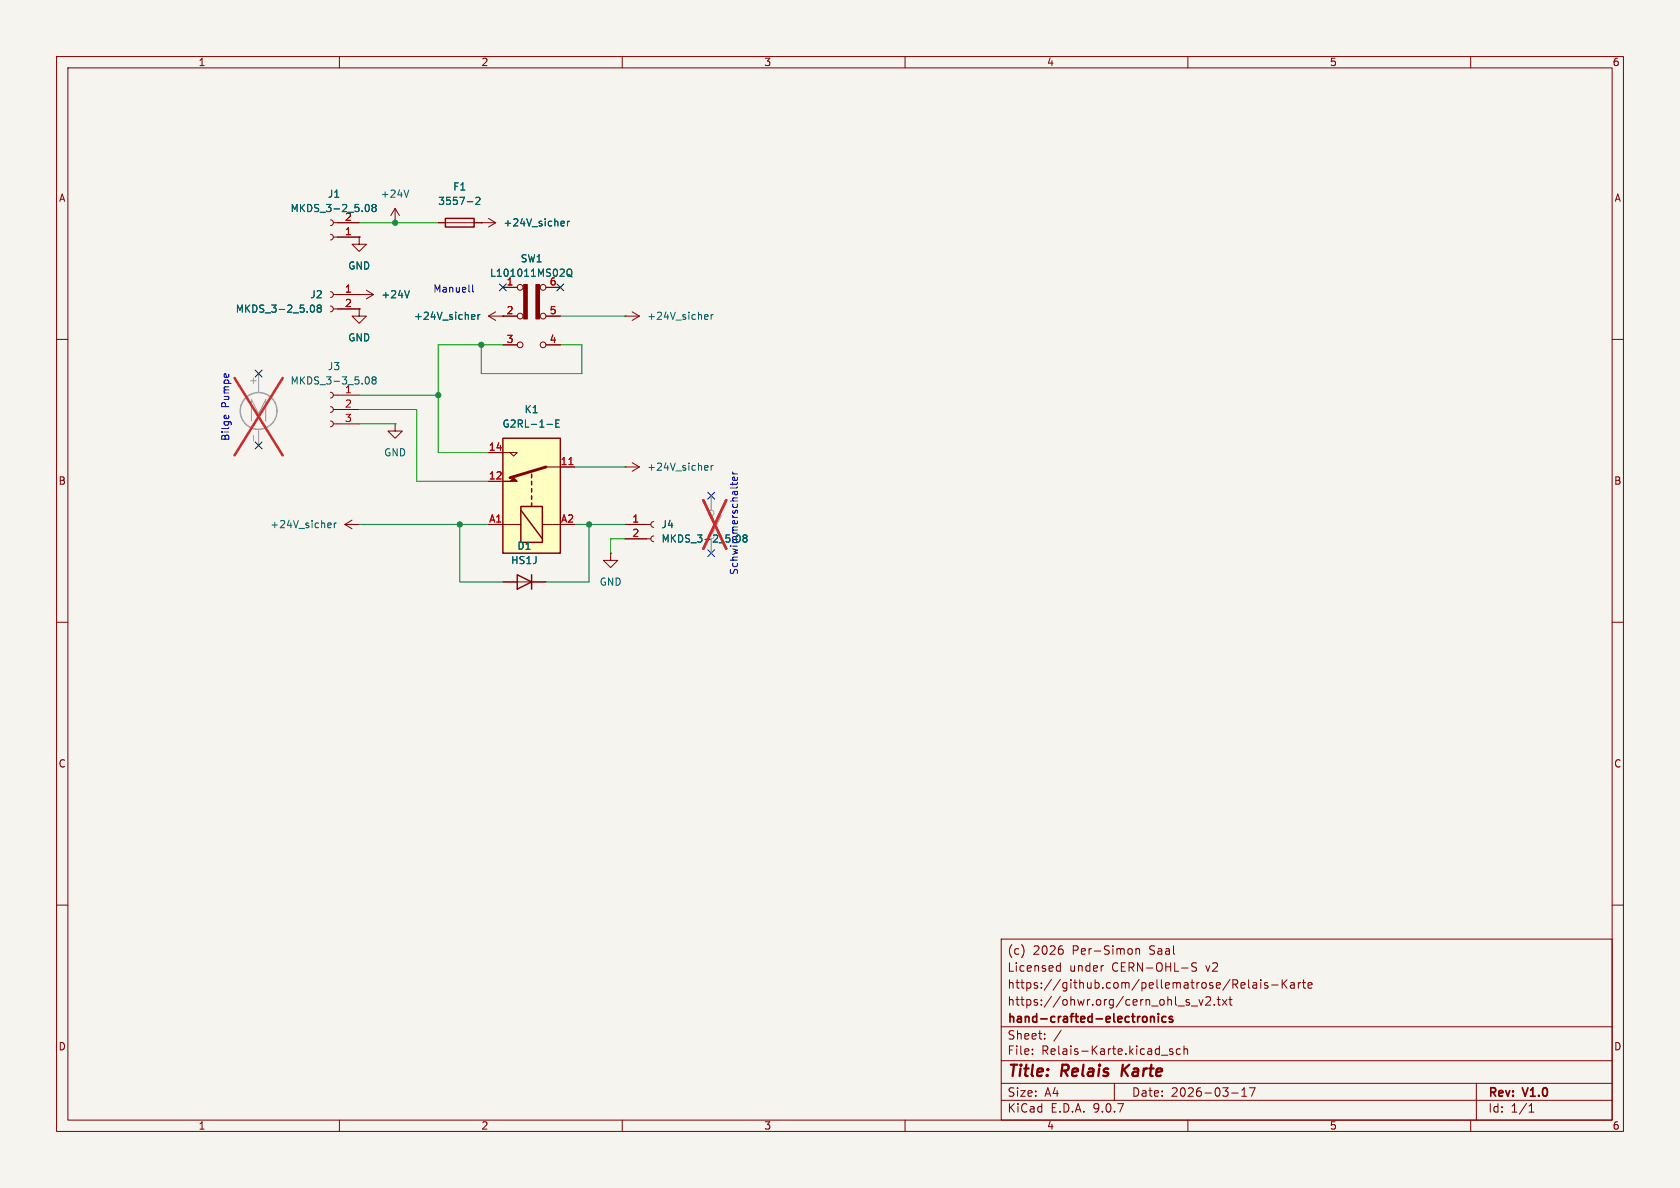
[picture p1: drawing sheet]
(kicad_sch
 (version 20250114)
 (generator "eeschema")
 (generator_version "9.0")
 (paper "A4")
 (title_block
  (title "Relais Karte")
  (date "2026-03-17")
  (rev "V1.0")
  (company "hand-crafted-electronics")
  (comment 1 "https://ohwr.org/cern_ohl_s_v2.txt")
  (comment 2 "https://github.com/pellematrose/Relais-Karte")
  (comment 3 "Licensed under CERN-OHL-S v2")
  (comment 4 "(c) 2026 Per-Simon Saal"))
 (lib_symbols
  (symbol "SW_SPST_2"
   (pin_numbers (hide yes))
   (pin_names
    (offset 0) (hide yes)) (exclude_from_sim no) (in_bom yes) (on_board yes)
   (property "Reference" "SW" (at 0 3.175 0) (effects (font (size 1.27 1.27))))
   (property "Value" "SW_SPST" (at 0 -2.54 0) (effects (font (size 1.27 1.27))))
   (property "Footprint" "" (at 0 0 0) (effects (font (size 1.27 1.27)) (hide yes)))
   (property "Datasheet" "~" (at 0 0 0) (effects (font (size 1.27 1.27)) (hide yes)))
   (property "Description" "Single Pole Single Throw (SPST) switch" (at 0 0 0) (effects (font (size 1.27 1.27)) (hide yes)))
   (symbol "SW_SPST_2_0_0"
    (circle (center -2.032 0) (radius 0.508) (stroke (width 0) (type default)) (fill (type none)))
    (polyline (pts (xy -1.524 0.254) (xy 1.524 1.778)) (stroke (width 0) (type default)) (fill (type none)))
    (circle (center 2.032 0) (radius 0.508) (stroke (width 0) (type default)) (fill (type none))))
   (symbol "SW_SPST_2_1_1"
    (pin passive line (at -5.08 0 0) (length 2.54) (name "A" (effects (font (size 1.27 1.27)))) (number "1" (effects (font (size 1.27 1.27)))))
    (pin passive line (at 5.08 0 180) (length 2.54) (name "B" (effects (font (size 1.27 1.27)))) (number "2" (effects (font (size 1.27 1.27))))))
   (embedded_fonts no))
  (symbol "Symbols:+24V"
   (power)
   (pin_numbers (hide yes))
   (pin_names
    (offset 0) (hide yes)) (exclude_from_sim no) (in_bom yes) (on_board yes)
   (property "Reference" "#PWR" (at 0 -3.81 0) (effects (font (size 1.27 1.27)) (hide yes)))
   (property "Value" "+24V" (at 0 3.556 0) (effects (font (size 1.27 1.27))))
   (property "Footprint" "" (at 0 0 0) (effects (font (size 1.27 1.27)) (hide yes)))
   (property "Datasheet" "" (at 0 0 0) (effects (font (size 1.27 1.27)) (hide yes)))
   (property "Description" "Power symbol creates a global label with name \"+24V\"" (at 0 0 0) (effects (font (size 1.27 1.27)) (hide yes)))
   (symbol "+24V_0_1"
    (polyline (pts (xy -0.762 1.27) (xy 0 2.54)) (stroke (width 0) (type default)) (fill (type none)))
    (polyline (pts (xy 0 2.54) (xy 0.762 1.27)) (stroke (width 0) (type default)) (fill (type none)))
    (polyline (pts (xy 0 0) (xy 0 2.54)) (stroke (width 0) (type default)) (fill (type none))))
   (symbol "+24V_1_1"
    (pin power_in line (at 0 0 90) (length 0) (name "~" (effects (font (size 1.27 1.27)))) (number "1" (effects (font (size 1.27 1.27))))))
   (embedded_fonts no))
  (symbol "Symbols:D_HS1J"
   (pin_numbers (hide yes))
   (pin_names
    (offset 1.016) (hide yes)) (exclude_from_sim no) (in_bom yes) (on_board yes)
   (property "Reference" "D" (at 0 2.54 0) (effects (font (size 1.27 1.27))))
   (property "Value" "HS1J" (at 0 -2.54 0) (effects (font (size 1.27 1.27))))
   (property "Footprint" "_PS_LIB_PCB:D_SMA" (at 0 0 0) (effects (font (size 1.27 1.27)) (hide yes)))
   (property "Datasheet" "https://services.taiwansemi.com/storage/resources/datasheet/HS1A%20SERIES_M2401.pdf" (at 0 0 0) (effects (font (size 1.27 1.27)) (hide yes)))
   (property "Description" "Diode" (at 0 0 0) (effects (font (size 1.27 1.27)) (hide yes)))
   (property "Sim.Device" "D" (at 0 0 0) (effects (font (size 1.27 1.27)) (hide yes)))
   (property "Sim.Pins" "1=K 2=A" (at 0 0 0) (effects (font (size 1.27 1.27)) (hide yes)))
   (property "Digikey" "1801-HS1JCT-ND" (at 0 0 0) (effects (font (size 1.27 1.27)) (hide yes)))
   (symbol "D_HS1J_0_1"
    (polyline (pts (xy -1.27 1.27) (xy -1.27 -1.27)) (stroke (width 0.254) (type default)) (fill (type none)))
    (polyline (pts (xy 1.27 1.27) (xy 1.27 -1.27) (xy -1.27 0) (xy 1.27 1.27)) (stroke (width 0.254) (type default)) (fill (type none)))
    (polyline (pts (xy 1.27 0) (xy -1.27 0)) (stroke (width 0) (type default)) (fill (type none))))
   (symbol "D_HS1J_1_1"
    (pin passive line (at -3.81 0 0) (length 2.54) (name "K" (effects (font (size 1.27 1.27)))) (number "1" (effects (font (size 1.27 1.27)))))
    (pin passive line (at 3.81 0 180) (length 2.54) (name "A" (effects (font (size 1.27 1.27)))) (number "2" (effects (font (size 1.27 1.27))))))
   (embedded_fonts no))
  (symbol "Symbols:Fuseholder ATOF 287"
   (pin_numbers (hide yes))
   (pin_names
    (offset 0) (hide yes)) (exclude_from_sim no) (in_bom yes) (on_board yes)
   (property "Reference" "F" (at 2.032 0 90) (effects (font (size 1.27 1.27))))
   (property "Value" "3557-2" (at -1.905 0 90) (effects (font (size 1.27 1.27))))
   (property "Footprint" "_PS_LIB_CON:Fuse Holder Littelfuse ATOF 287" (at -1.778 0 90) (effects (font (size 1.27 1.27)) (hide yes)))
   (property "Datasheet" "https://www.keyelco.com/userAssets/file/K75p47.pdf" (at 0 0 0) (effects (font (size 1.27 1.27)) (hide yes)))
   (property "Description" "Fuse" (at 0 0 0) (effects (font (size 1.27 1.27)) (hide yes)))
   (property "Digikey" "36-3557-2-ND" (at 0 0 0) (effects (font (size 1.27 1.27)) (hide yes)))
   (symbol "Fuseholder ATOF 287_0_1"
    (rectangle (start -0.762 -2.54) (end 0.762 2.54) (stroke (width 0.254) (type default)) (fill (type none)))
    (polyline (pts (xy 0 2.54) (xy 0 -2.54)) (stroke (width 0) (type default)) (fill (type none))))
   (symbol "Fuseholder ATOF 287_1_1"
    (pin passive line (at 0 3.81 270) (length 1.27) (name "~" (effects (font (size 1.27 1.27)))) (number "1" (effects (font (size 1.27 1.27)))))
    (pin passive line (at 0 -3.81 90) (length 1.27) (name "~" (effects (font (size 1.27 1.27)))) (number "2" (effects (font (size 1.27 1.27))))))
   (embedded_fonts no))
  (symbol "Symbols:G2RL-1-E" (exclude_from_sim no) (in_bom yes) (on_board yes)
   (property "Reference" "K" (at 11.43 3.81 0) (effects (font (size 1.27 1.27)) (justify left)))
   (property "Value" "G2RL-1-E" (at 11.43 1.27 0) (effects (font (size 1.27 1.27)) (justify left)))
   (property "Footprint" "_PS_LIB_PCB:Relay_SPDT_Omron_G2RL-1-E" (at 11.43 -1.27 0) (effects (font (size 1.27 1.27)) (justify left) (hide yes)))
   (property "Datasheet" "https://omronfs.omron.com/en_US/ecb/products/pdf/en-g2rl.pdf" (at 0 0 0) (effects (font (size 1.27 1.27)) (hide yes)))
   (property "Description" "General Purpose Low Profile Relay SPDT Through Hole High Capacity, Omron G2RL series, 16A 250VAC" (at 0 0 0) (effects (font (size 1.27 1.27)) (hide yes)))
   (property "Digikey" "Z2835-ND" (at 0 0 0) (effects (font (size 1.27 1.27)) (hide yes)))
   (symbol "G2RL-1-E_0_0"
    (polyline (pts (xy 7.62 5.08) (xy 7.62 2.54) (xy 6.985 3.175) (xy 7.62 3.81)) (stroke (width 0) (type default)) (fill (type none))))
   (symbol "G2RL-1-E_0_1"
    (rectangle (start -10.16 5.08) (end 10.16 -5.08) (stroke (width 0.254) (type default)) (fill (type background)))
    (rectangle (start -8.255 1.905) (end -1.905 -1.905) (stroke (width 0.254) (type default)) (fill (type none)))
    (polyline (pts (xy -7.62 -1.905) (xy -2.54 1.905)) (stroke (width 0.254) (type default)) (fill (type none)))
    (polyline (pts (xy -5.08 5.08) (xy -5.08 1.905)) (stroke (width 0) (type default)) (fill (type none)))
    (polyline (pts (xy -5.08 -5.08) (xy -5.08 -1.905)) (stroke (width 0) (type default)) (fill (type none)))
    (polyline (pts (xy -1.905 0) (xy -1.27 0)) (stroke (width 0.254) (type default)) (fill (type none)))
    (polyline (pts (xy -0.635 0) (xy 0 0)) (stroke (width 0.254) (type default)) (fill (type none)))
    (polyline (pts (xy 0.635 0) (xy 1.27 0)) (stroke (width 0.254) (type default)) (fill (type none)))
    (polyline (pts (xy 1.905 0) (xy 2.54 0)) (stroke (width 0.254) (type default)) (fill (type none)))
    (polyline (pts (xy 2.54 5.08) (xy 2.54 2.54) (xy 3.175 3.175) (xy 2.54 3.81)) (stroke (width 0) (type default)) (fill (type outline)))
    (polyline (pts (xy 3.175 0) (xy 3.81 0)) (stroke (width 0.254) (type default)) (fill (type none)))
    (polyline (pts (xy 5.08 -2.54) (xy 3.175 3.81)) (stroke (width 0.508) (type default)) (fill (type none)))
    (polyline (pts (xy 5.08 -2.54) (xy 5.08 -5.08)) (stroke (width 0) (type default)) (fill (type none))))
   (symbol "G2RL-1-E_1_1"
    (pin passive line (at -5.08 7.62 270) (length 2.54) (name "~" (effects (font (size 1.27 1.27)))) (number "A1" (effects (font (size 1.27 1.27)))))
    (pin passive line (at -5.08 -7.62 90) (length 2.54) (name "~" (effects (font (size 1.27 1.27)))) (number "A2" (effects (font (size 1.27 1.27)))))
    (pin passive line (at 2.54 7.62 270) (length 2.54) (name "~" (effects (font (size 1.27 1.27)))) (number "12" (effects (font (size 1.27 1.27)))))
    (pin passive line (at 5.08 -7.62 90) (length 2.54) (name "~" (effects (font (size 1.27 1.27)))) (number "11" (effects (font (size 1.27 1.27)))))
    (pin passive line (at 7.62 7.62 270) (length 2.54) (name "~" (effects (font (size 1.27 1.27)))) (number "14" (effects (font (size 1.27 1.27))))))
   (embedded_fonts no))
  (symbol "Symbols:GND"
   (power)
   (pin_numbers (hide yes))
   (pin_names
    (offset 0) (hide yes)) (exclude_from_sim no) (in_bom yes) (on_board yes)
   (property "Reference" "#PWR" (at 0 -6.35 0) (effects (font (size 1.27 1.27)) (hide yes)))
   (property "Value" "GND" (at 0 -3.81 0) (effects (font (size 1.27 1.27))))
   (property "Footprint" "" (at 0 0 0) (effects (font (size 1.27 1.27)) (hide yes)))
   (property "Datasheet" "" (at 0 0 0) (effects (font (size 1.27 1.27)) (hide yes)))
   (property "Description" "Power symbol creates a global label with name \"GND\" , ground" (at 0 0 0) (effects (font (size 1.27 1.27)) (hide yes)))
   (symbol "GND_0_1"
    (polyline (pts (xy 0 0) (xy 0 -1.27) (xy 1.27 -1.27) (xy 0 -2.54) (xy -1.27 -1.27) (xy 0 -1.27)) (stroke (width 0) (type default)) (fill (type none))))
   (symbol "GND_1_1"
    (pin power_in line (at 0 0 270) (length 0) (name "~" (effects (font (size 1.27 1.27)))) (number "1" (effects (font (size 1.27 1.27))))))
   (embedded_fonts no))
  (symbol "Symbols:MKDS_3-2_5.08"
   (pin_names
    (offset 1.016) (hide yes)) (exclude_from_sim no) (in_bom yes) (on_board yes)
   (property "Reference" "J" (at 0 2.54 0) (effects (font (size 1.27 1.27))))
   (property "Value" "MKDS_3-2_5.08" (at 0 -5.08 0) (effects (font (size 1.27 1.27))))
   (property "Footprint" "_PS_LIB_CON:MKDS_3_2_508" (at 0 0 0) (effects (font (size 1.27 1.27)) (hide yes)))
   (property "Datasheet" "https://product-download.phoenixcontact.com/2848324?response-content-disposition=inline;%20filename%3D%221711725_04_de_00.pdf%22&Expires=1774048874&Signature=iFyT5B3-womW6lKjp5XGzWeua--BUis2SV37lsN3fOwrxLgEMLrA23TCmt7nlwi7ykr87Ps5xEHVs57OHbg5HRkkk59gv3io6WeBmuQRAZV6weoNLPtYcPQeNLn5aF1XU7IeUHNLEPTX941vJscEzGtP~Ohp3b7MZL1cCDfW5h5gjoo-aowUyONotC1zxuNCCh7kpnCXrhsvQVzKOYEZP~kIA8L3KVBHTrZZ6dlP381ao0AsK~O514~kd4FiCUoDK9G-yYP6HXF56mm67ftfuCnE63yGKMlMc9a1CFPGwdcLvfi1mXo0DWzryEcO6ogvtp8cLC18eKrYcvQZf0Ukdg__&Key-Pair-Id=K1I2N54A7B0GD" (at 0 0 0) (effects (font (size 1.27 1.27)) (hide yes)))
   (property "Description" "Leiterplattenklemme, Wellenlötung, Schrauban- schluss mit Zughülse" (at 0 0 0) (effects (font (size 1.27 1.27)) (hide yes)))
   (property "Digikey" "277-1027-ND" (at 0 0 0) (effects (font (size 1.27 1.27)) (hide yes)))
   (symbol "MKDS_3-2_5.08_1_1"
    (polyline (pts (xy -1.27 0) (xy -0.508 0)) (stroke (width 0.1524) (type default)) (fill (type none)))
    (polyline (pts (xy -1.27 -2.54) (xy -0.508 -2.54)) (stroke (width 0.1524) (type default)) (fill (type none)))
    (arc (start 0 -0.508) (mid -0.5058 0) (end 0 0.508) (stroke (width 0.1524) (type default)) (fill (type none)))
    (arc (start 0 -3.048) (mid -0.5058 -2.54) (end 0 -2.032) (stroke (width 0.1524) (type default)) (fill (type none)))
    (pin passive line (at -5.08 0 0) (length 3.81) (name "Pin_1" (effects (font (size 1.27 1.27)))) (number "1" (effects (font (size 1.27 1.27)))))
    (pin passive line (at -5.08 -2.54 0) (length 3.81) (name "Pin_2" (effects (font (size 1.27 1.27)))) (number "2" (effects (font (size 1.27 1.27))))))
   (embedded_fonts no))
  (symbol "Symbols:MKDS_3-3_5.08"
   (pin_names
    (offset 1.016) (hide yes)) (exclude_from_sim no) (in_bom yes) (on_board yes)
   (property "Reference" "J" (at 0 5.08 0) (effects (font (size 1.27 1.27))))
   (property "Value" "MKDS_3-3_5.08" (at 0 -5.08 0) (effects (font (size 1.27 1.27))))
   (property "Footprint" "_PS_LIB_CON:MKDS_3_3_508" (at 0 0 0) (effects (font (size 1.27 1.27)) (hide yes)))
   (property "Datasheet" "https://www.phoenixcontact.com/en-us/products/printed-circuit-board-terminal-mkds-3-3-508-1711738?type=pdf" (at 0 0 0) (effects (font (size 1.27 1.27)) (hide yes)))
   (property "Description" "Leiterplattenklemme, Wellenlötung, Schrauban- schluss mit Zughülse" (at 0 0 0) (effects (font (size 1.27 1.27)) (hide yes)))
   (property "Digikey" "277-1028-ND" (at 0 0 0) (effects (font (size 1.27 1.27)) (hide yes)))
   (symbol "MKDS_3-3_5.08_1_1"
    (polyline (pts (xy -1.27 2.54) (xy -0.508 2.54)) (stroke (width 0.1524) (type default)) (fill (type none)))
    (polyline (pts (xy -1.27 0) (xy -0.508 0)) (stroke (width 0.1524) (type default)) (fill (type none)))
    (polyline (pts (xy -1.27 -2.54) (xy -0.508 -2.54)) (stroke (width 0.1524) (type default)) (fill (type none)))
    (arc (start 0 2.032) (mid -0.5058 2.54) (end 0 3.048) (stroke (width 0.1524) (type default)) (fill (type none)))
    (arc (start 0 -0.508) (mid -0.5058 0) (end 0 0.508) (stroke (width 0.1524) (type default)) (fill (type none)))
    (arc (start 0 -3.048) (mid -0.5058 -2.54) (end 0 -2.032) (stroke (width 0.1524) (type default)) (fill (type none)))
    (pin passive line (at -5.08 2.54 0) (length 3.81) (name "Pin_1" (effects (font (size 1.27 1.27)))) (number "1" (effects (font (size 1.27 1.27)))))
    (pin passive line (at -5.08 0 0) (length 3.81) (name "Pin_2" (effects (font (size 1.27 1.27)))) (number "2" (effects (font (size 1.27 1.27)))))
    (pin passive line (at -5.08 -2.54 0) (length 3.81) (name "Pin_3" (effects (font (size 1.27 1.27)))) (number "3" (effects (font (size 1.27 1.27))))))
   (embedded_fonts no))
  (symbol "Symbols:Motor_DC"
   (pin_numbers (hide yes))
   (pin_names
    (offset 0)) (exclude_from_sim no) (in_bom yes) (on_board yes)
   (property "Reference" "M" (at 2.54 2.54 0) (effects (font (size 1.27 1.27)) (justify left)))
   (property "Value" "Motor_DC" (at 2.54 -5.08 0) (effects (font (size 1.27 1.27)) (justify left top)))
   (property "Footprint" "" (at 0 -2.286 0) (effects (font (size 1.27 1.27)) (hide yes)))
   (property "Datasheet" "~" (at 0 -2.286 0) (effects (font (size 1.27 1.27)) (hide yes)))
   (property "Description" "DC Motor" (at 0 0 0) (effects (font (size 1.27 1.27)) (hide yes)))
   (symbol "Motor_DC_0_0"
    (polyline (pts (xy -1.27 -3.302) (xy -1.27 0.508) (xy 0 -2.032) (xy 1.27 0.508) (xy 1.27 -3.302)) (stroke (width 0) (type default)) (fill (type none))))
   (symbol "Motor_DC_0_1"
    (polyline (pts (xy 0 2.032) (xy 0 2.54)) (stroke (width 0) (type default)) (fill (type none)))
    (polyline (pts (xy 0 1.7272) (xy 0 2.0828)) (stroke (width 0) (type default)) (fill (type none)))
    (circle (center 0 -1.524) (radius 3.2512) (stroke (width 0.254) (type default)) (fill (type none)))
    (polyline (pts (xy 0 -4.7752) (xy 0 -5.1816)) (stroke (width 0) (type default)) (fill (type none)))
    (polyline (pts (xy 0 -7.62) (xy 0 -7.112)) (stroke (width 0) (type default)) (fill (type none))))
   (symbol "Motor_DC_1_1"
    (pin passive line (at 0 5.08 270) (length 2.54) (name "+" (effects (font (size 1.27 1.27)))) (number "1" (effects (font (size 1.27 1.27)))))
    (pin passive line (at 0 -7.62 90) (length 2.54) (name "-" (effects (font (size 1.27 1.27)))) (number "2" (effects (font (size 1.27 1.27))))))
   (embedded_fonts no))
  (symbol "Symbols:SW_Slide_DPDT_L101011MS02Q"
   (pin_names
    (offset 0) (hide yes)) (exclude_from_sim no) (in_bom yes) (on_board yes)
   (property "Reference" "SW" (at 0 6.858 0) (effects (font (size 1.27 1.27))))
   (property "Value" "L101011MS02Q" (at 0 -8.128 0) (effects (font (size 1.27 1.27))))
   (property "Footprint" "_PS_LIB_MECH:L10101_Schiebeschalter" (at 13.97 5.08 0) (effects (font (size 1.27 1.27)) (hide yes)))
   (property "Datasheet" "https://www.ckswitches.com/media/1423/l.pdf" (at 0 0 0) (effects (font (size 1.27 1.27)) (hide yes)))
   (property "Description" "Slide Switch, dual pole double throw" (at 0 0 0) (effects (font (size 1.27 1.27)) (hide yes)))
   (property "Digikey" "CKC5106-ND" (at 0 0 0) (effects (font (size 1.27 1.27)) (hide yes)))
   (symbol "SW_Slide_DPDT_L101011MS02Q_0_0"
    (circle (center -2.032 5.08) (radius 0.508) (stroke (width 0) (type default)) (fill (type none)))
    (circle (center -2.032 -5.08) (radius 0.508) (stroke (width 0) (type default)) (fill (type none)))
    (circle (center 2.032 0) (radius 0.508) (stroke (width 0) (type default)) (fill (type none)))
    (circle (center 2.032 -5.08) (radius 0.508) (stroke (width 0) (type default)) (fill (type none))))
   (symbol "SW_Slide_DPDT_L101011MS02Q_0_1"
    (circle (center -2.032 0) (radius 0.508) (stroke (width 0) (type default)) (fill (type none)))
    (circle (center 2.032 5.08) (radius 0.508) (stroke (width 0) (type default)) (fill (type none))))
   (symbol "SW_Slide_DPDT_L101011MS02Q_1_1"
    (rectangle (start -1.397 5.588) (end -0.762 -0.508) (stroke (width 0) (type default)) (fill (type outline)))
    (rectangle (start 0.762 5.588) (end 1.397 -0.508) (stroke (width 0) (type default)) (fill (type outline)))
    (pin passive line (at -5.08 5.08 0) (length 2.54) (name "A" (effects (font (size 1.27 1.27)))) (number "1" (effects (font (size 1.27 1.27)))))
    (pin passive line (at -5.08 0 0) (length 2.54) (name "B" (effects (font (size 1.27 1.27)))) (number "2" (effects (font (size 1.27 1.27)))))
    (pin passive line (at -5.08 -5.08 0) (length 2.54) (name "C" (effects (font (size 1.27 1.27)))) (number "3" (effects (font (size 1.27 1.27)))))
    (pin passive line (at 5.08 5.08 180) (length 2.54) (name "C" (effects (font (size 1.27 1.27)))) (number "6" (effects (font (size 1.27 1.27)))))
    (pin passive line (at 5.08 0 180) (length 2.54) (name "B" (effects (font (size 1.27 1.27)))) (number "5" (effects (font (size 1.27 1.27)))))
    (pin passive line (at 5.08 -5.08 180) (length 2.54) (name "A" (effects (font (size 1.27 1.27)))) (number "4" (effects (font (size 1.27 1.27))))))
   (embedded_fonts no)))
 (text "Bilge Pumpe"
  (exclude_from_sim no)
  (at 39.878 72.136 90)
  (effects (font (size 1.27 1.27))))
 (text "Manuell"
  (exclude_from_sim no)
  (at 80.264 51.308 0)
  (effects (font (size 1.27 1.27))))
 (text "Schwimmerschalter"
  (exclude_from_sim no)
  (at 129.794 92.71 90)
  (effects (font (size 1.27 1.27))))
 (junction
  (at 85.09 60.96)
  (diameter 0)
  (color 0 0 0 0))
 (junction
  (at 77.47 69.85)
  (diameter 0)
  (color 0 0 0 0))
 (junction
  (at 69.85 39.37)
  (diameter 0)
  (color 0 0 0 0))
 (junction
  (at 81.28 92.71)
  (diameter 0)
  (color 0 0 0 0))
 (junction
  (at 104.14 92.71)
  (diameter 0)
  (color 0 0 0 0))
 (no_connect
  (at 99.06 50.8))
 (no_connect
  (at 125.73 97.79))
 (no_connect
  (at 88.9 50.8))
 (no_connect
  (at 125.73 87.63))
 (no_connect
  (at 45.72 66.04))
 (no_connect
  (at 45.72 78.74))
 (wire
  (pts (xy 110.49 55.88) (xy 99.06 55.88))
  (stroke (width 0) (type default)))
 (wire
  (pts (xy 101.6 82.55) (xy 110.49 82.55))
  (stroke (width 0) (type default)))
 (wire
  (pts (xy 63.5 92.71) (xy 81.28 92.71))
  (stroke (width 0) (type default)))
 (wire
  (pts (xy 77.47 60.96) (xy 85.09 60.96))
  (stroke (width 0) (type default)))
 (wire
  (pts (xy 104.14 92.71) (xy 110.49 92.71))
  (stroke (width 0) (type default)))
 (wire
  (pts (xy 104.14 102.87) (xy 104.14 92.71))
  (stroke (width 0) (type default)))
 (wire
  (pts (xy 86.36 92.71) (xy 81.28 92.71))
  (stroke (width 0) (type default)))
 (wire
  (pts (xy 63.5 69.85) (xy 77.47 69.85))
  (stroke (width 0) (type default)))
 (wire
  (pts (xy 86.36 85.09) (xy 73.66 85.09))
  (stroke (width 0) (type default)))
 (wire
  (pts (xy 99.06 60.96) (xy 102.87 60.96))
  (stroke (width 0) (type default)))
 (wire
  (pts (xy 88.9 102.87) (xy 81.28 102.87))
  (stroke (width 0) (type default)))
 (wire
  (pts (xy 102.87 66.04) (xy 85.09 66.04))
  (stroke (width 0) (type default)))
 (wire
  (pts (xy 73.66 72.39) (xy 63.5 72.39))
  (stroke (width 0) (type default)))
 (wire
  (pts (xy 96.52 102.87) (xy 104.14 102.87))
  (stroke (width 0) (type default)))
 (wire
  (pts (xy 81.28 102.87) (xy 81.28 92.71))
  (stroke (width 0) (type default)))
 (wire
  (pts (xy 107.95 97.79) (xy 107.95 95.25))
  (stroke (width 0) (type default)))
 (wire
  (pts (xy 63.5 74.93) (xy 69.85 74.93))
  (stroke (width 0) (type default)))
 (wire
  (pts (xy 85.09 66.04) (xy 85.09 60.96))
  (stroke (width 0) (type default)))
 (wire
  (pts (xy 77.47 69.85) (xy 77.47 80.01))
  (stroke (width 0) (type default)))
 (wire
  (pts (xy 86.36 80.01) (xy 77.47 80.01))
  (stroke (width 0) (type default)))
 (wire
  (pts (xy 69.85 39.37) (xy 77.47 39.37))
  (stroke (width 0) (type default)))
 (wire
  (pts (xy 101.6 92.71) (xy 104.14 92.71))
  (stroke (width 0) (type default)))
 (wire
  (pts (xy 77.47 60.96) (xy 77.47 69.85))
  (stroke (width 0) (type default)))
 (wire
  (pts (xy 102.87 60.96) (xy 102.87 66.04))
  (stroke (width 0) (type default)))
 (wire
  (pts (xy 73.66 72.39) (xy 73.66 85.09))
  (stroke (width 0) (type default)))
 (wire
  (pts (xy 69.85 39.37) (xy 63.5 39.37))
  (stroke (width 0) (type default)))
 (wire
  (pts (xy 107.95 95.25) (xy 110.49 95.25))
  (stroke (width 0) (type default)))
 (wire
  (pts (xy 85.09 60.96) (xy 88.9 60.96))
  (stroke (width 0) (type default)))
 (symbol
  (lib_id "Symbols:+24V")
  (at 85.09 39.37 270)
  (mirror x)
  (unit 1)
  (exclude_from_sim no)
  (in_bom yes)
  (on_board yes)
  (dnp no)
  (fields_autoplaced yes)
  (property "Reference" "#PWR011" (at 81.28 39.37 0) (effects (font (size 1.27 1.27)) (hide yes)))
  (property "Value" "+24V_sicher" (at 88.9 39.3699 90) (effects (font (size 1.27 1.27)) (justify left)))
  (property "Footprint" "" (at 85.09 39.37 0) (effects (font (size 1.27 1.27)) (hide yes)))
  (property "Datasheet" "" (at 85.09 39.37 0) (effects (font (size 1.27 1.27)) (hide yes)))
  (property "Description" "Power symbol creates a global label with name \"+24V\"" (at 85.09 39.37 0) (effects (font (size 1.27 1.27)) (hide yes)))
  (pin "1"))
 (symbol
  (lib_id "Symbols:GND")
  (at 63.5 54.61 0)
  (mirror y)
  (unit 1)
  (exclude_from_sim no)
  (in_bom yes)
  (on_board yes)
  (dnp no)
  (fields_autoplaced yes)
  (property "Reference" "#PWR014" (at 63.5 60.96 0) (effects (font (size 1.27 1.27)) (hide yes)))
  (property "Value" "GND" (at 63.5 59.69 0) (effects (font (size 1.27 1.27))))
  (property "Footprint" "" (at 63.5 54.61 0) (effects (font (size 1.27 1.27)) (hide yes)))
  (property "Datasheet" "" (at 63.5 54.61 0) (effects (font (size 1.27 1.27)) (hide yes)))
  (property "Description" "Power symbol creates a global label with name \"GND\" , ground" (at 63.5 54.61 0) (effects (font (size 1.27 1.27)) (hide yes)))
  (pin "1"))
 (symbol
  (lib_id "Symbols:MKDS_3-2_5.08")
  (at 115.57 92.71 0)
  (unit 1)
  (exclude_from_sim no)
  (in_bom yes)
  (on_board yes)
  (dnp no)
  (fields_autoplaced yes)
  (property "Reference" "J4" (at 116.84 92.7099 0) (effects (font (size 1.27 1.27)) (justify left)))
  (property "Value" "MKDS_3-2_5.08" (at 116.84 95.2499 0) (effects (font (size 1.27 1.27)) (justify left)))
  (property "Footprint" "_PS_LIB_CON:MKDS_3_2_508" (at 115.57 92.71 0) (effects (font (size 1.27 1.27)) (hide yes)))
  (property "Datasheet" "https://product-download.phoenixcontact.com/2848324?response-content-disposition=inline;%20filename%3D%221711725_04_de_00.pdf%22&Expires=1774048874&Signature=iFyT5B3-womW6lKjp5XGzWeua--BUis2SV37lsN3fOwrxLgEMLrA23TCmt7nlwi7ykr87Ps5xEHVs57OHbg5HRkkk59gv3io6WeBmuQRAZV6weoNLPtYcPQeNLn5aF1XU7IeUHNLEPTX941vJscEzGtP~Ohp3b7MZL1cCDfW5h5gjoo-aowUyONotC1zxuNCCh7kpnCXrhsvQVzKOYEZP~kIA8L3KVBHTrZZ6dlP381ao0AsK~O514~kd4FiCUoDK9G-yYP6HXF56mm67ftfuCnE63yGKMlMc9a1CFPGwdcLvfi1mXo0DWzryEcO6ogvtp8cLC18eKrYcvQZf0Ukdg__&Key-Pair-Id=K1I2N54A7B0GD" (at 115.57 92.71 0) (effects (font (size 1.27 1.27)) (hide yes)))
  (property "Description" "Leiterplattenklemme, Wellenlötung, Schrauban- schluss mit Zughülse" (at 115.57 92.71 0) (effects (font (size 1.27 1.27)) (hide yes)))
  (property "Digikey" "277-1027-ND" (at 115.57 92.71 0) (effects (font (size 1.27 1.27)) (hide yes)))
  (property "LCSC" "" (at 115.57 92.71 0) (effects (font (size 1.27 1.27)) (hide yes)))
  (property "Mouser" "" (at 115.57 92.71 0) (effects (font (size 1.27 1.27)) (hide yes)))
  (pin "2")
  (pin "1"))
 (symbol
  (lib_id "Symbols:GND")
  (at 63.5 41.91 0)
  (mirror y)
  (unit 1)
  (exclude_from_sim no)
  (in_bom yes)
  (on_board yes)
  (dnp no)
  (fields_autoplaced yes)
  (property "Reference" "#PWR012" (at 63.5 48.26 0) (effects (font (size 1.27 1.27)) (hide yes)))
  (property "Value" "GND" (at 63.5 46.99 0) (effects (font (size 1.27 1.27))))
  (property "Footprint" "" (at 63.5 41.91 0) (effects (font (size 1.27 1.27)) (hide yes)))
  (property "Datasheet" "" (at 63.5 41.91 0) (effects (font (size 1.27 1.27)) (hide yes)))
  (property "Description" "Power symbol creates a global label with name \"GND\" , ground" (at 63.5 41.91 0) (effects (font (size 1.27 1.27)) (hide yes)))
  (pin "1"))
 (symbol
  (lib_id "Symbols:MKDS_3-2_5.08")
  (at 58.42 52.07 0)
  (mirror y)
  (unit 1)
  (exclude_from_sim no)
  (in_bom yes)
  (on_board yes)
  (dnp no)
  (fields_autoplaced yes)
  (property "Reference" "J2" (at 57.15 52.0699 0) (effects (font (size 1.27 1.27)) (justify left)))
  (property "Value" "MKDS_3-2_5.08" (at 57.15 54.6099 0) (effects (font (size 1.27 1.27)) (justify left)))
  (property "Footprint" "_PS_LIB_CON:MKDS_3_2_508" (at 58.42 52.07 0) (effects (font (size 1.27 1.27)) (hide yes)))
  (property "Datasheet" "https://product-download.phoenixcontact.com/2848324?response-content-disposition=inline;%20filename%3D%221711725_04_de_00.pdf%22&Expires=1774048874&Signature=iFyT5B3-womW6lKjp5XGzWeua--BUis2SV37lsN3fOwrxLgEMLrA23TCmt7nlwi7ykr87Ps5xEHVs57OHbg5HRkkk59gv3io6WeBmuQRAZV6weoNLPtYcPQeNLn5aF1XU7IeUHNLEPTX941vJscEzGtP~Ohp3b7MZL1cCDfW5h5gjoo-aowUyONotC1zxuNCCh7kpnCXrhsvQVzKOYEZP~kIA8L3KVBHTrZZ6dlP381ao0AsK~O514~kd4FiCUoDK9G-yYP6HXF56mm67ftfuCnE63yGKMlMc9a1CFPGwdcLvfi1mXo0DWzryEcO6ogvtp8cLC18eKrYcvQZf0Ukdg__&Key-Pair-Id=K1I2N54A7B0GD" (at 58.42 52.07 0) (effects (font (size 1.27 1.27)) (hide yes)))
  (property "Description" "Leiterplattenklemme, Wellenlötung, Schrauban- schluss mit Zughülse" (at 58.42 52.07 0) (effects (font (size 1.27 1.27)) (hide yes)))
  (property "Digikey" "277-1027-ND" (at 58.42 52.07 0) (effects (font (size 1.27 1.27)) (hide yes)))
  (pin "2")
  (pin "1"))
 (symbol
  (lib_name "SW_SPST_2")
  (lib_id "Symbols:SW_SPST_2")
  (at 125.73 92.71 270)
  (mirror x)
  (unit 1)
  (exclude_from_sim no)
  (in_bom no)
  (on_board no)
  (dnp yes)
  (fields_autoplaced yes)
  (property "Reference" "SW2" (at 124.46 91.4399 90) (effects (font (size 1.27 1.27)) (justify right) (hide yes)))
  (property "Value" "SW_SPST" (at 124.46 93.9799 90) (effects (font (size 1.27 1.27)) (justify right) (hide yes)))
  (property "Footprint" "" (at 125.73 92.71 0) (effects (font (size 1.27 1.27)) (hide yes)))
  (property "Datasheet" "~" (at 125.73 92.71 0) (effects (font (size 1.27 1.27)) (hide yes)))
  (property "Description" "Single Pole Single Throw (SPST) switch" (at 125.73 92.71 0) (effects (font (size 1.27 1.27)) (hide yes)))
  (pin "1")
  (pin "2"))
 (symbol
  (lib_id "Symbols:Fuseholder ATOF 287")
  (at 81.28 39.37 90)
  (unit 1)
  (exclude_from_sim no)
  (in_bom yes)
  (on_board yes)
  (dnp no)
  (fields_autoplaced yes)
  (property "Reference" "F1" (at 81.28 33.02 90) (effects (font (size 1.27 1.27))))
  (property "Value" "3557-2" (at 81.28 35.56 90) (effects (font (size 1.27 1.27))))
  (property "Footprint" "_PS_LIB_CON:Fuse Holder Littelfuse ATOF 287" (at 81.28 41.148 90) (effects (font (size 1.27 1.27)) (hide yes)))
  (property "Datasheet" "https://www.keyelco.com/userAssets/file/K75p47.pdf" (at 81.28 39.37 0) (effects (font (size 1.27 1.27)) (hide yes)))
  (property "Description" "Fuse" (at 81.28 39.37 0) (effects (font (size 1.27 1.27)) (hide yes)))
  (property "Digikey" "36-3557-2-ND" (at 81.28 39.37 0) (effects (font (size 1.27 1.27)) (hide yes)))
  (property "LCSC" "" (at 81.28 39.37 0) (effects (font (size 1.27 1.27)) (hide yes)))
  (property "Mouser" "" (at 81.28 39.37 0) (effects (font (size 1.27 1.27)) (hide yes)))
  (pin "2")
  (pin "1"))
 (symbol
  (lib_id "Symbols:MKDS_3-2_5.08")
  (at 58.42 41.91 180)
  (unit 1)
  (exclude_from_sim no)
  (in_bom yes)
  (on_board yes)
  (dnp no)
  (fields_autoplaced yes)
  (property "Reference" "J1" (at 59.055 34.29 0) (effects (font (size 1.27 1.27))))
  (property "Value" "MKDS_3-2_5.08" (at 59.055 36.83 0) (effects (font (size 1.27 1.27))))
  (property "Footprint" "_PS_LIB_CON:MKDS_3_2_508" (at 58.42 41.91 0) (effects (font (size 1.27 1.27)) (hide yes)))
  (property "Datasheet" "https://product-download.phoenixcontact.com/2848324?response-content-disposition=inline;%20filename%3D%221711725_04_de_00.pdf%22&Expires=1774048874&Signature=iFyT5B3-womW6lKjp5XGzWeua--BUis2SV37lsN3fOwrxLgEMLrA23TCmt7nlwi7ykr87Ps5xEHVs57OHbg5HRkkk59gv3io6WeBmuQRAZV6weoNLPtYcPQeNLn5aF1XU7IeUHNLEPTX941vJscEzGtP~Ohp3b7MZL1cCDfW5h5gjoo-aowUyONotC1zxuNCCh7kpnCXrhsvQVzKOYEZP~kIA8L3KVBHTrZZ6dlP381ao0AsK~O514~kd4FiCUoDK9G-yYP6HXF56mm67ftfuCnE63yGKMlMc9a1CFPGwdcLvfi1mXo0DWzryEcO6ogvtp8cLC18eKrYcvQZf0Ukdg__&Key-Pair-Id=K1I2N54A7B0GD" (at 58.42 41.91 0) (effects (font (size 1.27 1.27)) (hide yes)))
  (property "Description" "Leiterplattenklemme, Wellenlötung, Schrauban- schluss mit Zughülse" (at 58.42 41.91 0) (effects (font (size 1.27 1.27)) (hide yes)))
  (property "Digikey" "277-1027-ND" (at 58.42 41.91 0) (effects (font (size 1.27 1.27)) (hide yes)))
  (pin "2")
  (pin "1"))
 (symbol
  (lib_id "Symbols:GND")
  (at 69.85 74.93 0)
  (unit 1)
  (exclude_from_sim no)
  (in_bom yes)
  (on_board yes)
  (dnp no)
  (fields_autoplaced yes)
  (property "Reference" "#PWR016" (at 69.85 81.28 0) (effects (font (size 1.27 1.27)) (hide yes)))
  (property "Value" "GND" (at 69.85 80.01 0) (effects (font (size 1.27 1.27))))
  (property "Footprint" "" (at 69.85 74.93 0) (effects (font (size 1.27 1.27)) (hide yes)))
  (property "Datasheet" "" (at 69.85 74.93 0) (effects (font (size 1.27 1.27)) (hide yes)))
  (property "Description" "Power symbol creates a global label with name \"GND\" , ground" (at 69.85 74.93 0) (effects (font (size 1.27 1.27)) (hide yes)))
  (pin "1"))
 (symbol
  (lib_id "Symbols:+24V")
  (at 63.5 92.71 90)
  (unit 1)
  (exclude_from_sim no)
  (in_bom yes)
  (on_board yes)
  (dnp no)
  (fields_autoplaced yes)
  (property "Reference" "#PWR018" (at 67.31 92.71 0) (effects (font (size 1.27 1.27)) (hide yes)))
  (property "Value" "+24V_sicher" (at 59.69 92.7099 90) (effects (font (size 1.27 1.27)) (justify left)))
  (property "Footprint" "" (at 63.5 92.71 0) (effects (font (size 1.27 1.27)) (hide yes)))
  (property "Datasheet" "" (at 63.5 92.71 0) (effects (font (size 1.27 1.27)) (hide yes)))
  (property "Description" "Power symbol creates a global label with name \"+24V\"" (at 63.5 92.71 0) (effects (font (size 1.27 1.27)) (hide yes)))
  (pin "1"))
 (symbol
  (lib_id "Symbols:D_HS1J")
  (at 92.71 102.87 180)
  (unit 1)
  (exclude_from_sim no)
  (in_bom yes)
  (on_board yes)
  (dnp no)
  (fields_autoplaced yes)
  (property "Reference" "D1" (at 92.71 96.52 0) (effects (font (size 1.27 1.27))))
  (property "Value" "HS1J" (at 92.71 99.06 0) (effects (font (size 1.27 1.27))))
  (property "Footprint" "_PS_LIB_PCB:D_SMA" (at 92.71 102.87 0) (effects (font (size 1.27 1.27)) (hide yes)))
  (property "Datasheet" "https://services.taiwansemi.com/storage/resources/datasheet/HS1A%20SERIES_M2401.pdf" (at 92.71 102.87 0) (effects (font (size 1.27 1.27)) (hide yes)))
  (property "Description" "Diode" (at 92.71 102.87 0) (effects (font (size 1.27 1.27)) (hide yes)))
  (property "Sim.Device" "D" (at 92.71 102.87 0) (effects (font (size 1.27 1.27)) (hide yes)))
  (property "Sim.Pins" "1=K 2=A" (at 92.71 102.87 0) (effects (font (size 1.27 1.27)) (hide yes)))
  (property "Digikey" "1801-HS1JCT-ND" (at 92.71 102.87 0) (effects (font (size 1.27 1.27)) (hide yes)))
  (pin "2")
  (pin "1"))
 (symbol
  (lib_id "Symbols:G2RL-1-E")
  (at 93.98 87.63 90)
  (unit 1)
  (exclude_from_sim no)
  (in_bom yes)
  (on_board yes)
  (dnp no)
  (fields_autoplaced yes)
  (property "Reference" "K1" (at 93.98 72.39 90) (effects (font (size 1.27 1.27))))
  (property "Value" "G2RL-1-E" (at 93.98 74.93 90) (effects (font (size 1.27 1.27))))
  (property "Footprint" "_PS_LIB_PCB:Relay_SPDT_Omron_G2RL-1-E" (at 95.25 76.2 0) (effects (font (size 1.27 1.27)) (justify left) (hide yes)))
  (property "Datasheet" "https://omronfs.omron.com/en_US/ecb/products/pdf/en-g2rl.pdf" (at 93.98 87.63 0) (effects (font (size 1.27 1.27)) (hide yes)))
  (property "Description" "General Purpose Low Profile Relay SPDT Through Hole High Capacity, Omron G2RL series, 16A 250VAC" (at 93.98 87.63 0) (effects (font (size 1.27 1.27)) (hide yes)))
  (property "Digikey" "Z2835-ND" (at 93.98 87.63 0) (effects (font (size 1.27 1.27)) (hide yes)))
  (property "LCSC" "" (at 93.98 87.63 0) (effects (font (size 1.27 1.27)) (hide yes)))
  (property "Mouser" "" (at 93.98 87.63 0) (effects (font (size 1.27 1.27)) (hide yes)))
  (pin "11")
  (pin "14")
  (pin "12")
  (pin "A2")
  (pin "A1"))
 (symbol
  (lib_id "Symbols:+24V")
  (at 110.49 55.88 270)
  (unit 1)
  (exclude_from_sim no)
  (in_bom yes)
  (on_board yes)
  (dnp no)
  (fields_autoplaced yes)
  (property "Reference" "#PWR015" (at 106.68 55.88 0) (effects (font (size 1.27 1.27)) (hide yes)))
  (property "Value" "+24V_sicher" (at 114.3 55.8799 90) (effects (font (size 1.27 1.27)) (justify left)))
  (property "Footprint" "" (at 110.49 55.88 0) (effects (font (size 1.27 1.27)) (hide yes)))
  (property "Datasheet" "" (at 110.49 55.88 0) (effects (font (size 1.27 1.27)) (hide yes)))
  (property "Description" "Power symbol creates a global label with name \"+24V\"" (at 110.49 55.88 0) (effects (font (size 1.27 1.27)) (hide yes)))
  (pin "1"))
 (symbol
  (lib_id "Symbols:GND")
  (at 107.95 97.79 0)
  (mirror y)
  (unit 1)
  (exclude_from_sim no)
  (in_bom yes)
  (on_board yes)
  (dnp no)
  (fields_autoplaced yes)
  (property "Reference" "#PWR019" (at 107.95 104.14 0) (effects (font (size 1.27 1.27)) (hide yes)))
  (property "Value" "GND" (at 107.95 102.87 0) (effects (font (size 1.27 1.27))))
  (property "Footprint" "" (at 107.95 97.79 0) (effects (font (size 1.27 1.27)) (hide yes)))
  (property "Datasheet" "" (at 107.95 97.79 0) (effects (font (size 1.27 1.27)) (hide yes)))
  (property "Description" "Power symbol creates a global label with name \"GND\" , ground" (at 107.95 97.79 0) (effects (font (size 1.27 1.27)) (hide yes)))
  (pin "1"))
 (symbol
  (lib_id "Symbols:Motor_DC")
  (at 45.72 71.12 0)
  (unit 1)
  (exclude_from_sim no)
  (in_bom no)
  (on_board no)
  (dnp yes)
  (fields_autoplaced yes)
  (property "Reference" "M1" (at 50.8 72.3899 0) (effects (font (size 1.27 1.27)) (justify left) (hide yes)))
  (property "Value" "Motor_DC" (at 50.8 74.9299 0) (effects (font (size 1.27 1.27)) (justify left) (hide yes)))
  (property "Footprint" "" (at 45.72 73.406 0) (effects (font (size 1.27 1.27)) (hide yes)))
  (property "Datasheet" "~" (at 45.72 73.406 0) (effects (font (size 1.27 1.27)) (hide yes)))
  (property "Description" "DC Motor" (at 45.72 71.12 0) (effects (font (size 1.27 1.27)) (hide yes)))
  (pin "1")
  (pin "2"))
 (symbol
  (lib_id "Symbols:+24V")
  (at 69.85 39.37 0)
  (mirror y)
  (unit 1)
  (exclude_from_sim no)
  (in_bom yes)
  (on_board yes)
  (dnp no)
  (fields_autoplaced yes)
  (property "Reference" "#PWR010" (at 69.85 43.18 0) (effects (font (size 1.27 1.27)) (hide yes)))
  (property "Value" "+24V" (at 69.85 34.29 0) (effects (font (size 1.27 1.27))))
  (property "Footprint" "" (at 69.85 39.37 0) (effects (font (size 1.27 1.27)) (hide yes)))
  (property "Datasheet" "" (at 69.85 39.37 0) (effects (font (size 1.27 1.27)) (hide yes)))
  (property "Description" "Power symbol creates a global label with name \"+24V\"" (at 69.85 39.37 0) (effects (font (size 1.27 1.27)) (hide yes)))
  (pin "1"))
 (symbol
  (lib_id "Symbols:+24V")
  (at 63.5 52.07 270)
  (mirror x)
  (unit 1)
  (exclude_from_sim no)
  (in_bom yes)
  (on_board yes)
  (dnp no)
  (fields_autoplaced yes)
  (property "Reference" "#PWR013" (at 59.69 52.07 0) (effects (font (size 1.27 1.27)) (hide yes)))
  (property "Value" "+24V" (at 67.31 52.0699 90) (effects (font (size 1.27 1.27)) (justify left)))
  (property "Footprint" "" (at 63.5 52.07 0) (effects (font (size 1.27 1.27)) (hide yes)))
  (property "Datasheet" "" (at 63.5 52.07 0) (effects (font (size 1.27 1.27)) (hide yes)))
  (property "Description" "Power symbol creates a global label with name \"+24V\"" (at 63.5 52.07 0) (effects (font (size 1.27 1.27)) (hide yes)))
  (pin "1"))
 (symbol
  (lib_id "Symbols:MKDS_3-3_5.08")
  (at 58.42 72.39 0)
  (mirror y)
  (unit 1)
  (exclude_from_sim no)
  (in_bom yes)
  (on_board yes)
  (dnp no)
  (fields_autoplaced yes)
  (property "Reference" "J3" (at 59.055 64.77 0) (effects (font (size 1.27 1.27))))
  (property "Value" "MKDS_3-3_5.08" (at 59.055 67.31 0) (effects (font (size 1.27 1.27))))
  (property "Footprint" "_PS_LIB_CON:MKDS_3_3_508" (at 58.42 72.39 0) (effects (font (size 1.27 1.27)) (hide yes)))
  (property "Datasheet" "https://www.phoenixcontact.com/en-us/products/printed-circuit-board-terminal-mkds-3-3-508-1711738?type=pdf" (at 58.42 72.39 0) (effects (font (size 1.27 1.27)) (hide yes)))
  (property "Description" "Leiterplattenklemme, Wellenlötung, Schrauban- schluss mit Zughülse" (at 58.42 72.39 0) (effects (font (size 1.27 1.27)) (hide yes)))
  (property "Digikey" "277-1028-ND" (at 58.42 72.39 0) (effects (font (size 1.27 1.27)) (hide yes)))
  (pin "3")
  (pin "2")
  (pin "1"))
 (symbol
  (lib_id "Symbols:SW_Slide_DPDT_L101011MS02Q")
  (at 93.98 55.88 0)
  (unit 1)
  (exclude_from_sim no)
  (in_bom yes)
  (on_board yes)
  (dnp no)
  (fields_autoplaced yes)
  (property "Reference" "SW1" (at 93.98 45.72 0) (effects (font (size 1.27 1.27))))
  (property "Value" "L101011MS02Q" (at 93.98 48.26 0) (effects (font (size 1.27 1.27))))
  (property "Footprint" "_PS_LIB_MECH:L10101_Schiebeschalter" (at 107.95 50.8 0) (effects (font (size 1.27 1.27)) (hide yes)))
  (property "Datasheet" "https://www.ckswitches.com/media/1423/l.pdf" (at 93.98 55.88 0) (effects (font (size 1.27 1.27)) (hide yes)))
  (property "Description" "Slide Switch, dual pole double throw" (at 93.98 55.88 0) (effects (font (size 1.27 1.27)) (hide yes)))
  (property "Digikey" "CKC5106-ND" (at 93.98 55.88 0) (effects (font (size 1.27 1.27)) (hide yes)))
  (property "LCSC" "" (at 93.98 55.88 0) (effects (font (size 1.27 1.27)) (hide yes)))
  (property "Mouser" "" (at 93.98 55.88 0) (effects (font (size 1.27 1.27)) (hide yes)))
  (pin "3")
  (pin "2")
  (pin "1")
  (pin "6")
  (pin "5")
  (pin "4"))
 (symbol
  (lib_id "Symbols:+24V")
  (at 88.9 55.88 90)
  (unit 1)
  (exclude_from_sim no)
  (in_bom yes)
  (on_board yes)
  (dnp no)
  (fields_autoplaced yes)
  (property "Reference" "#PWR020" (at 92.71 55.88 0) (effects (font (size 1.27 1.27)) (hide yes)))
  (property "Value" "+24V_sicher" (at 85.09 55.8799 90) (effects (font (size 1.27 1.27)) (justify left)))
  (property "Footprint" "" (at 88.9 55.88 0) (effects (font (size 1.27 1.27)) (hide yes)))
  (property "Datasheet" "" (at 88.9 55.88 0) (effects (font (size 1.27 1.27)) (hide yes)))
  (property "Description" "Power symbol creates a global label with name \"+24V\"" (at 88.9 55.88 0) (effects (font (size 1.27 1.27)) (hide yes)))
  (pin "1"))
 (symbol
  (lib_id "Symbols:+24V")
  (at 110.49 82.55 270)
  (unit 1)
  (exclude_from_sim no)
  (in_bom yes)
  (on_board yes)
  (dnp no)
  (fields_autoplaced yes)
  (property "Reference" "#PWR017" (at 106.68 82.55 0) (effects (font (size 1.27 1.27)) (hide yes)))
  (property "Value" "+24V_sicher" (at 114.3 82.5499 90) (effects (font (size 1.27 1.27)) (justify left)))
  (property "Footprint" "" (at 110.49 82.55 0) (effects (font (size 1.27 1.27)) (hide yes)))
  (property "Datasheet" "" (at 110.49 82.55 0) (effects (font (size 1.27 1.27)) (hide yes)))
  (property "Description" "Power symbol creates a global label with name \"+24V\"" (at 110.49 82.55 0) (effects (font (size 1.27 1.27)) (hide yes)))
  (pin "1"))
 (sheet_instances
  (path ""
   (page "1")))
 (embedded_fonts no))
